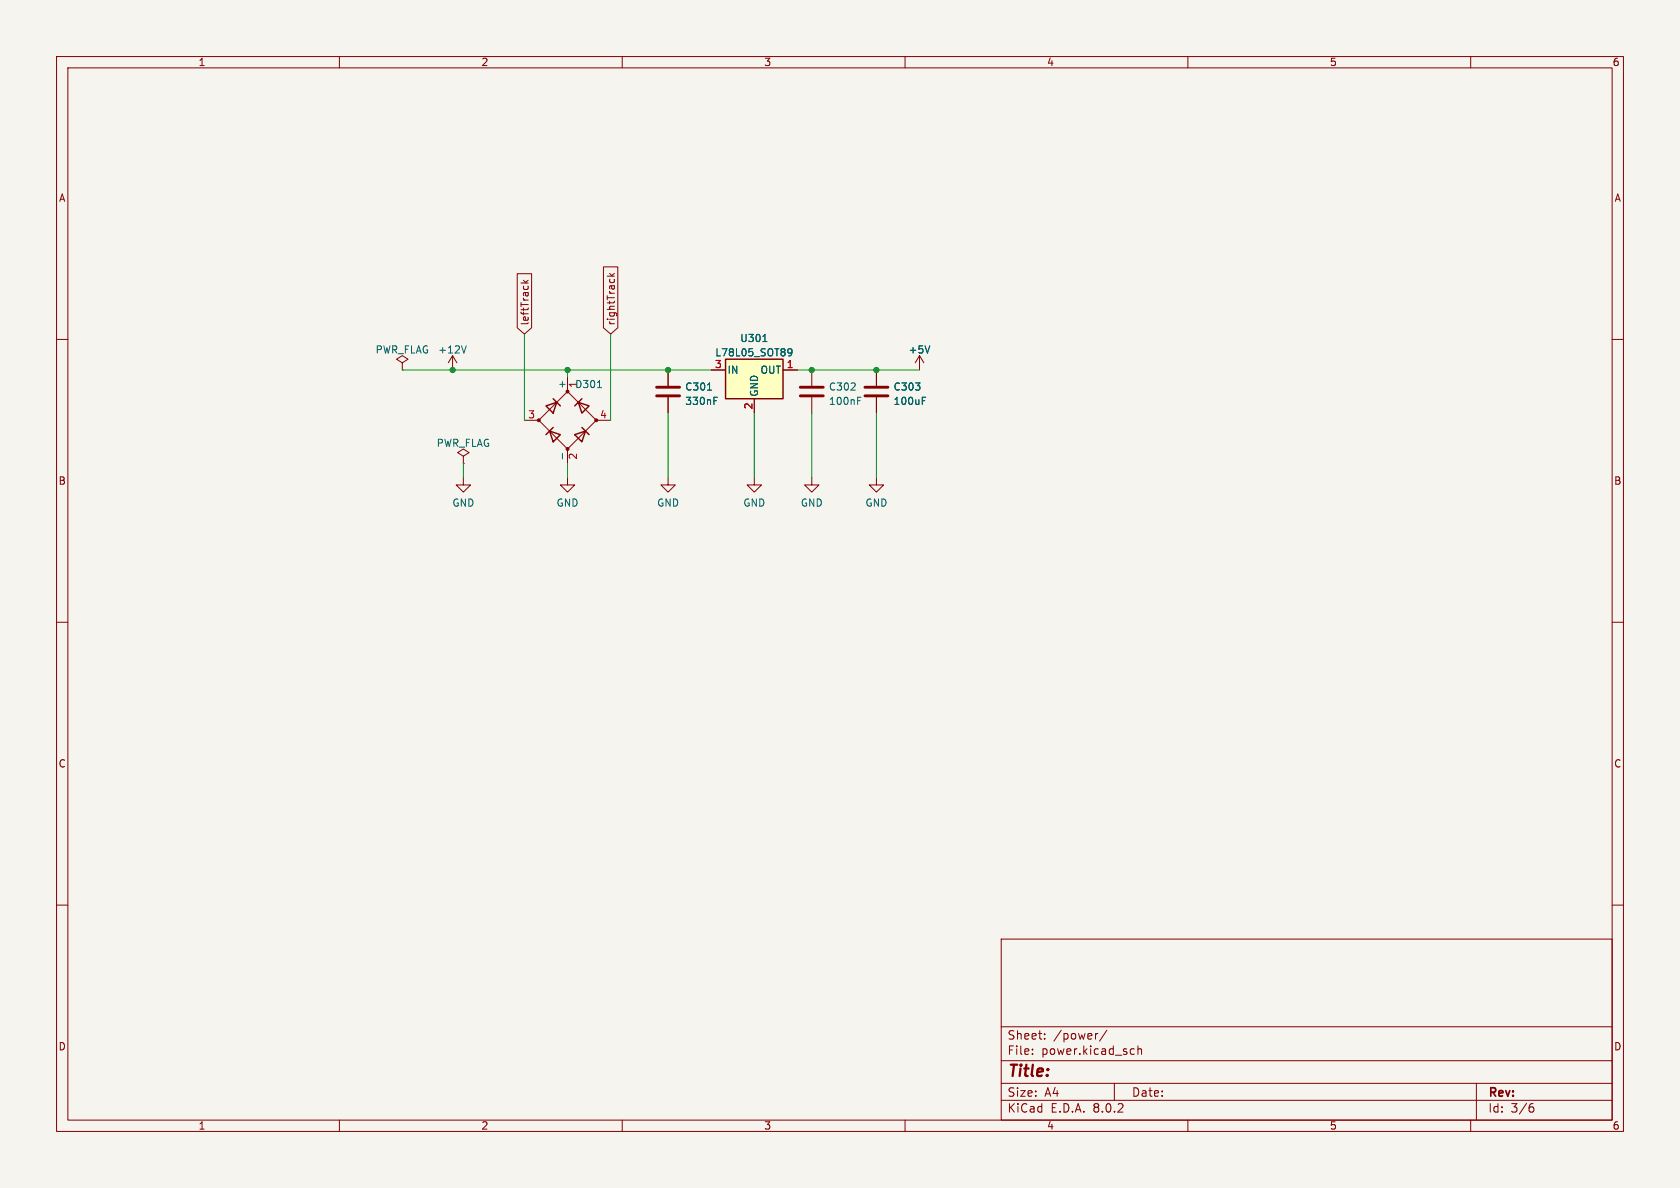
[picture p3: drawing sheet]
<svg xmlns="http://www.w3.org/2000/svg" width="297mm" height="210mm" viewBox="0 0 297 210" stroke-linecap="round" stroke-linejoin="round" font-family="sans-serif">
<path d="M0 0h297v210h-297z" fill="#f5f4ef" stroke="#f5f4ef" stroke-width=".18"/>
<g fill="none" stroke="#840000" stroke-width=".18">
<path d="M10 10h277v190h-277zM12 12h273v186h-273zM60 10v2M110 10v2M160 10v2M210 10v2M260 10v2M10 60h2M285 60h2M92.7 74.3h2.5M95.2 74.3l5.1-5.1 5.1 5.1-5.1 5.1zM100.3 66.7v2.5"/>
<path d="M100.3 79.4v2.5M105.4 74.3h2.5M118.1 65.4v2.8M118.1 70.2v2.8M154.9 65.4v2.8M154.9 70.2v2.8M162.6 62.9l-.8 1.2M162.6 62.9v2.5M162.6 62.9l.7 1.2M100.3 84.5v1.2h1.3l-1.3 1.3-1.2-1.3h1.2M118.1 84.5v1.2h1.3l-1.3 1.3-1.3-1.3h1.3M10 110h2"/>
<path d="M285 110h2M10 160h2M285 160h2M177 166h108v32h-108zM60 198v2M110 198v2M160 198v2M177 194.5h108M177 191.5h108M177 187.5h108M177 181.5h108M182.5 186.3v.1"/>
<path d="M182.5 185.5v.1M184.7 183.6v.1M184.7 182.8v.1M194.1 182.7l-.3 .1M195.7 182.1l-1.3 2M197 191.5v3M200.1 185.4l.4 .1M200.5 186.3l-.4 .1M201.2 185.5l.2-.1 .3 .1 .1 .9M201.2 184.9v1.5M210 198v2M260 198v2"/>
<path d="M261 191.5v6.5M270.6 195.7h.3l.3 .3-.1 .5-.5 .1M271 195.1l-.4 .1"/>
</g>
<path d="M116.1 70h4M116.1 68.5h4M152.9 70h4.1M152.9 68.5h4.1" fill="none" stroke="#840000" stroke-width=".51"/>
<path d="M105.6 68.5h.7M125.1 69h.7M126.2 70.8h.4M126.2 70.2h.6M163.1 70.8h.4M163.1 70.2h.6M164.4 61.1l-.4 1.3M99.4 80.2v.9" fill="none" stroke="#006464" stroke-width=".18"/>
<g fill="#840000" stroke="#840000" stroke-width=".18">
<circle cx="100.3" cy="79.4" r=".25"/>
<circle cx="105.4" cy="74.3" r=".25"/>
<circle cx="95.2" cy="74.3" r=".25"/>
<circle cx="100.3" cy="69.2" r=".25"/>
</g>
<path d="M96.5 71.8l1.9-.7-.6 1.9zM97.2 76.2l1.9 .6-1.3 1.3zM97.8 75.6l-1.3 1.2M97.8 70.5l1.3 1.3M101.6 76.8l1.9-.6-.6 1.9zM102.2 71.1l1.9 .7-1.2 1.2zM102.9 70.5l-1.3 1.3M102.9 75.6l1.2 1.2" fill="none" stroke="#840000" stroke-width=".25"/>
<path d="M128.3 63.5h10.1v7h-10.1z" fill="#ffffc2"/>
<path d="M128.3 63.5h10.1v7h-10.1z" fill="none" stroke="#840000" stroke-width=".25"/>
<g fill="none" stroke="#840000" stroke-width=".18">
<path d="M91.4 48.4h2.6v9.5l-1.3 1.2-1.3-1.2zM92.1 50h1.3M92.5 49.5l.5 .5M93.4 49.5l-.5 .4M106.7 47.2h2.5v10.7l-1.3 1.2-1.2-1.2zM107.4 48.8h1.2M107.8 48.3l.5 .5M108.6 48.3l-.5 .4M71.1 64.1l1-.6-1-.6-1 .6 1 .6v1.3M71.1 65.4h.1M80 62.9l-.8 1.2M80 62.9v2.5"/>
<path d="M80 62.9l.8 1.2M118.1 65.4v2.8M118.1 70.2v2.8M125.7 65.4h2.6M133.3 70.5v2.5M138.4 65.4h2.6M143.5 65.4v2.8M143.5 70.2v2.8M154.9 65.4v2.8M154.9 70.2v2.8M81.9 84.5v1.2h1.3l-1.3 1.3-1.3-1.3h1.3M81.9 80.6l1-.6-1-.6-1 .6 1 .6v1.3"/>
<path d="M81.9 81.9h.1M133.3 84.5v1.2h1.3l-1.3 1.3-1.2-1.3h1.2M143.5 84.5v1.2h1.3l-1.3 1.3-1.3-1.3h1.3M154.9 84.5v1.2h1.3l-1.3 1.3-1.2-1.3h1.2"/>
</g>
<path d="M82.4 61.1l-.4 1.3M125.1 69h.7M126.2 70.8h.4M126.2 70.2h.6M134.9 60.4h.7M139.3 61.8l.2-.2 .4 .2a.84 .84 0 0 1-.3 1.1h-.2M140 62.2l-.2 .2-.5-.1M151.6 70.8h.4M151.6 70.2h.6M163.1 70.8h.4M163.1 70.2h.6M164.4 61.1l-.4 1.3" fill="none" stroke="#006464" stroke-width=".18"/>
<path d="M141.5 70h4M141.5 68.5h4" fill="none" stroke="#840000" stroke-width=".51"/>
<path d="M92.7 59.1v15.2M107.9 59.1v15.2M71.1 65.4h54.6M100.3 65.4v1.3M118.1 73v11.5M133.3 73v11.5M141 65.4h21.6M143.5 73v11.5M154.9 73v11.5M81.9 81.9v2.6M100.3 81.9v2.6" fill="none" stroke="#009600" stroke-width=".18"/>
<g fill="#009600" stroke="#009600" stroke-width=".18">
<circle cx="80" cy="65.4" r=".46"/>
<circle cx="100.3" cy="65.4" r=".46"/>
<circle cx="118.1" cy="65.4" r=".46"/>
<circle cx="154.9" cy="65.4" r=".46"/>
<circle cx="143.5" cy="65.4" r=".46"/>
</g>
<text font-size="2.8" fill="#840000" x="178" y="190.9">Title:</text>
<g font-size="2.1" fill="#840000">
<text x="178" y="184">Sheet:</text>
<text x="186.2" y="184">/power/</text>
<text x="178" y="186.7">File:</text>
<text x="184.1" y="186.7">power.kicad_sch</text>
<text x="178" y="196.9">KiCad</text>
<text x="178" y="194.1">Size:</text>
<text x="184.7" y="194.1">A4</text>
<text x="185.7" y="196.9">E.D.A.</text>
<text x="193.3" y="196.9">8.0.2</text>
<text x="200" y="194.1">Date:</text>
<text x="263" y="194.3">Rev:</text>
<text x="263" y="196.9">Id:</text>
<text x="267.1" y="196.9">3/6</text>
</g>
<g font-size="1.8" fill="#840000">
<text x="35" y="11.9">1</text>
<text x="85" y="11.9">2</text>
<text x="135" y="11.9">3</text>
<text x="185" y="11.9">4</text>
<text x="235" y="11.9">5</text>
<text x="285" y="11.9">6</text>
<text x="10.3" y="35.9">A</text>
<text x="285.3" y="35.9">A</text>
<text x="93.7" y="57.6" transform="rotate(-90 93.7 57.6)">leftTrack</text>
<text x="108.9" y="57.6" transform="rotate(-90 108.9 57.6)">rightTrack</text>
<text x="10.3" y="85.9">B</text>
<text x="285.3" y="85.9">B</text>
<text x="10.3" y="135.9">C</text>
<text x="285.3" y="135.9">C</text>
<text x="10.3" y="185.9">D</text>
<text x="285.3" y="185.9">D</text>
<text x="35" y="199.9">1</text>
<text x="85" y="199.9">2</text>
<text x="135" y="199.9">3</text>
<text x="185" y="199.9">4</text>
<text x="235" y="199.9">5</text>
<text x="285" y="199.9">6</text>
</g>
<g font-size="1.8" fill="#006464">
<text x="66.3" y="62.7">PWR_FLAG</text>
<text x="77.4" y="62.7">+12V</text>
<text x="126.4" y="63.2">L78L05_SOT89</text>
<text x="130.8" y="60.7">U301</text>
<text x="160.5" y="62.7">+5V</text>
<text x="100.1" y="68.8" transform="rotate(-90 100.1 68.8)">+</text>
<text x="101.6" y="68.8">D301</text>
<text x="102.3" y="68.7" transform="rotate(-90 102.3 68.7)">1</text>
<text x="121" y="69.2">C301</text>
<text x="121" y="71.8">330nF</text>
<text x="128.5" y="66.3">IN</text>
<text x="134.2" y="70.2" transform="rotate(-90 134.2 70.2)">GND</text>
<text x="134.3" y="66.3">OUT</text>
<text x="146.4" y="69.2">C302</text>
<text x="146.4" y="71.8">100nF</text>
<text x="157.9" y="69.2">C303</text>
<text x="157.9" y="71.8">100uF</text>
<text x="77.1" y="79.2">PWR_FLAG</text>
<text x="79.9" y="89.8">GND</text>
<text x="98.3" y="89.8">GND</text>
<text x="116.1" y="89.8">GND</text>
<text x="131.3" y="89.8">GND</text>
<text x="141.5" y="89.8">GND</text>
<text x="152.9" y="89.8">GND</text>
</g>
<g font-size="1.8" fill="#a90000">
<text x="126.3" y="65.2">3</text>
<text x="139" y="65.2">1</text>
<text x="93.3" y="74">3</text>
<text x="106" y="74">4</text>
<text x="133.1" y="72.5" transform="rotate(-90 133.1 72.5)">2</text>
<text x="102.3" y="81.4" transform="rotate(-90 102.3 81.4)">2</text>
</g>
</svg>
